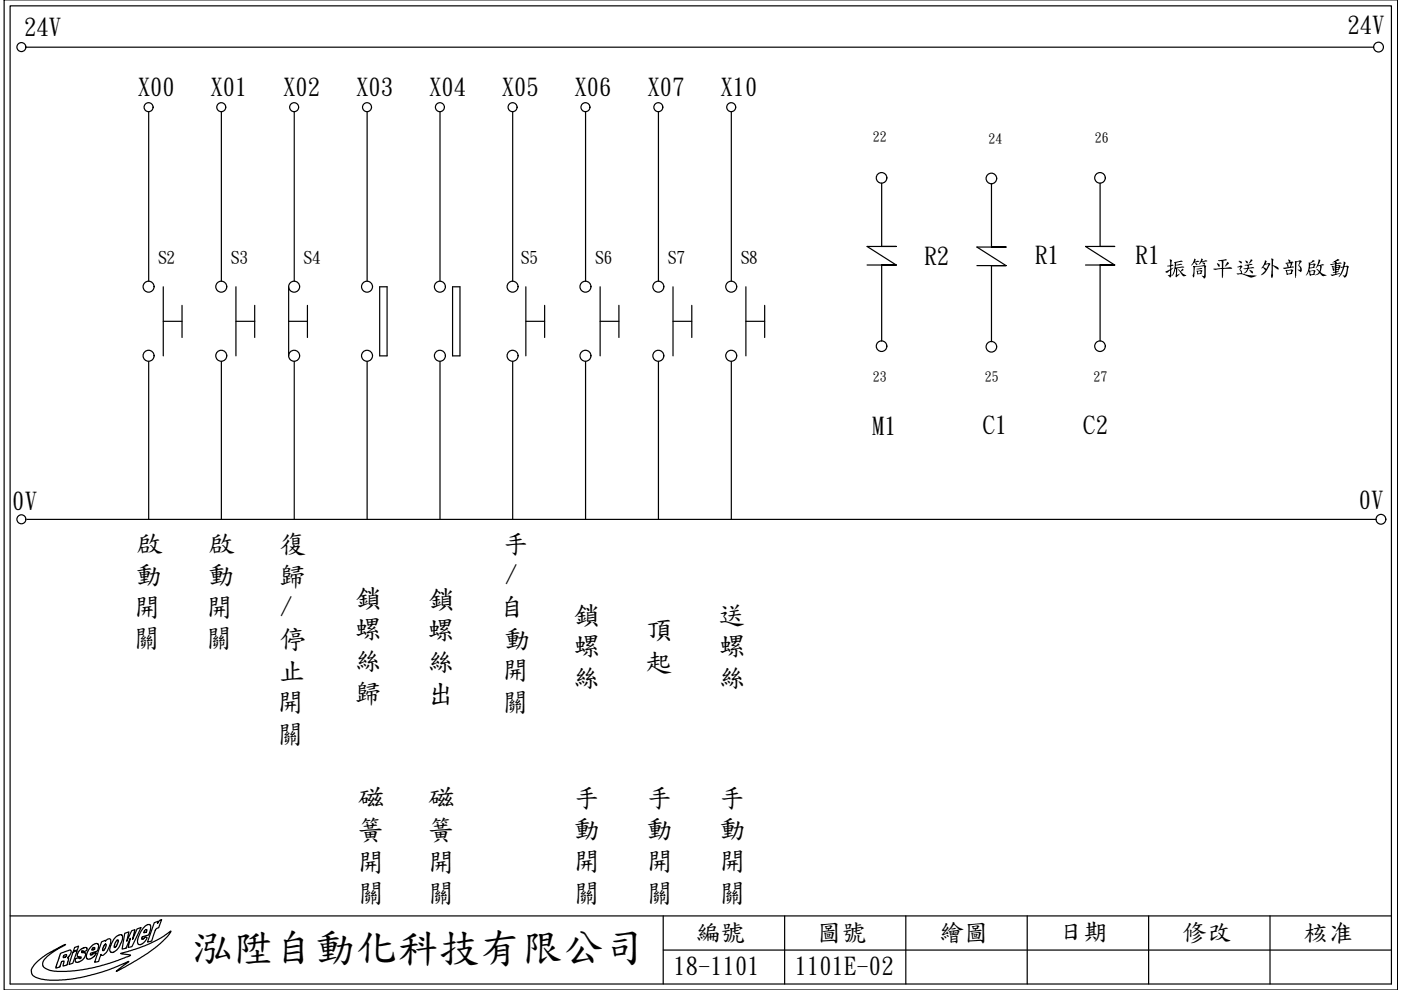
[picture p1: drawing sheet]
<svg xmlns="http://www.w3.org/2000/svg" width="297mm" height="210mm" viewBox="0 0 297 210" stroke-linecap="round" stroke-linejoin="round" font-family="sans-serif">
<path d="M.9 0h295.4v209.9h-295.4zM2.1 1.2h292.9v207.4h-292.9zM2.1 194.2h292.9M140.6 194.2v14.4M166.4 194.2v14.4M192.1 194.2v14.4M217.8 194.2v14.4M243.5 194.2v14.4M269.3 194.2v14.4M140.6 201.4h154.4" fill="none" stroke="#000" stroke-width=".25"/>
<g fill="none" stroke="#000" stroke-width=".25">
<path d="M21.5 199.7l.8-.3v.2l.2-.2a.75 .75 0 0 1 .9-.3 2.26 2.26 0 0 1-.4 2l-.5 .8-.5 .6-.3 .1-.3-.1v-.2l-.5 1.5-.8 .2zM24.4 198.9l1-.7h.4l.2 .3-.1 1-.7 1.4-.9 .9-.7 .1-.3-.4v-.5l.4-1zM24.7 199.5a.24 .24 0 0 1 .3-.2 .24 .24 0 0 1 0 .4l-.4 1a.26 .26 0 0 1-.4 .2 .26 .26 0 0 1 .1-.5zM26.4 197.9l.9-.3-.4 2 1-2.3 .7-.2-.5 2.1 1-2.3 .8-.2-1.9 4-.8 .2 .4-2-.9 2.2-.8 .1zM30.4 196.7l.7-.6 .5-.1a.8 .8 0 0 1 .3 1.2l-.4 1.1-1.4 .4a.26 .26 0 0 0 0 .5 .26 .26 0 0 0 .4-.3h.1a.31 .31 0 0 1 .2-.2 .31 .31 0 0 1 .3 .2l-.3 .7-.6 .5-.4 .2-.5-.1-.1-.4v-.8l.6-1.4zM30.7 197.2a.21 .21 0 0 1 .3-.2 .21 .21 0 0 1 .1 .4l-.2 .3a.23 .23 0 0 1-.4 0 .23 .23 0 0 1 .1-.3zM32.7 195.6l.8-.3-.1 .5 .5-.7 .4-.1-.8 1.7a.95 .95 0 0 0-.7 1l-.6 1.8-.9 .2zM7.4 204.4l1.6-1.4 1.2-.8 3.7-1.9-3 1.8-1.4 1.2-.5 .9 .1 .6 .3 .4 .8 .4 1 .3 2.9 .1 2.7-.3 3.3-.6 3.2-.9 4-1.5 .4-.2-2.1-.3 3-.9 2.7-1 2.8-1.4 2.2-1.4-.8 1-2.7 2.5-3.8 2.6-4.2 2.3h-.1l2.6-2.1-3.8 1.7-3.7 1.1-3.9 .9-3.5 .3h-1.9l-1.7-.2-1.7-.7-.4-.5-.1-.8zM12.8 202.2l1.7-.6a.42 .42 0 0 1 .6 0 .42 .42 0 0 1-.1 .6l-.7 .8a.59 .59 0 0 1 .1 .9l-.1 .4a.78 .78 0 0 1-.9 .5l.1-.6a.25 .25 0 0 0 .1-.3 .25 .25 0 0 0-.4-.1l-.2 .2-.3 .9-.6 .3a.23 .23 0 0 1-.3-.1 .23 .23 0 0 1 .2-.3zM13.5 202.6l.1-.1a.25 .25 0 0 1 .3-.1 .25 .25 0 0 1 .2 .3l-.4 .3a.19 .19 0 0 1-.3 0 .19 .19 0 0 1 .1-.3zM14.5 203.1h.1M15.5 201.9l.9-.3-1 2.6-.8 .3z"/>
<path d="M15.8 200.9l.9-.3-.3 .8-.8 .3zM16.7 201.6l.6-.5 .7-.2a.39 .39 0 0 1 .5 .3 .39 .39 0 0 1-.4 .4l-.4 .1a.2 .2 0 0 0-.3 0 .2 .2 0 0 0 0 .3h.6l.1 .2-.3 1-.9 .7-.6 .2-.3-.2-.1-.5 .4-.2a.3 .3 0 0 1 .3-.2 .3 .3 0 0 1 .3 .3 .23 .23 0 0 0 .3-.3 .23 .23 0 0 0-.4-.1l-.1-.1a.4 .4 0 0 1-.3-.2 .4 .4 0 0 1 .1-.5zM17.4 201.7h.1M19.6 200.4l.5-.3 .5-.1 .3 .3v.5l-.3 .8-1.1 .4a.27 .27 0 0 0-.3 .2 .27 .27 0 0 0 .2 .3l.4-.3 .6-.1-.3 .5-.8 .7-.6 .1-.3-.2-.1-.7 .2-.6 .5-.8zM19.6 201.1h.1a.24 .24 0 0 1 .3-.2 .24 .24 0 0 1 .1 .3 .24 .24 0 0 1-.3 .2h-.3zM19.9 201.3h.1M22.2 200.3a.23 .23 0 0 1 .3 0 .23 .23 0 0 1 0 .3l-.4 .8a.23 .23 0 0 1-.3 .1 .23 .23 0 0 1 0-.4z"/>
</g>
<g fill="none" stroke="#000" stroke-width=".25">
<path d="M5.5 10h285.8M31.5 23.7v35.9M46.9 23.7v35.9M62.4 23.7v35.9M77.8 23.7v35.9M93.3 23.7v35.9M108.7 23.7v35.9M124.1 23.7v35.9M139.6 23.7v35.9M155.1 23.7v35.9M186.9 38.8v13.5h-3.1l6.2 3.9M210.2 39v13.4h-3.1l6.2 3.9"/>
<path d="M233.2 38.8v13.5h-3l6.1 3.9M183.8 56.2h3.1v16.1M190 52.3h-3.1h3.1M190 56.2h-3.1h3.1M207.1 56.3h3.1v16.1M213.3 52.4h-3.1h3.1M213.3 56.3h-3.1h3.1M230.2 56.2h3v16.1M236.3 52.3h-3.1h3.1M236.3 56.2h-3.1h3.1M31.5 76.6v33.5M34.6 60.8v14.7"/>
<path d="M34.6 68.1h4M46.9 76.6v33.5M50 68.1h4M50 60.8v14.7M61.2 68.1h4M61.2 60.8v14.7M62.4 76.6v33.5M77.8 76.6v33.5M80.5 60.8v14.7M82.1 60.8v14.7M93.3 76.6v33.5M96 60.8v14.7"/>
<path d="M97.5 60.8v14.7M108.7 76.6v33.5M111.5 68.1h4M111.5 60.8v14.7M124.1 76.6v33.5M127.2 68.1h4M127.2 60.8v14.7M139.6 76.6v33.5M142.7 68.1h4M142.7 60.8v14.7M155.1 76.6v33.5M158.1 68.1h4"/>
<path d="M158.1 60.8v14.7M5.7 110.1h286.1"/>
<circle cx="4.5" cy="10" r=".95"/>
<circle cx="31.5" cy="22.7" r=".95"/>
<circle cx="46.9" cy="22.7" r=".95"/>
<circle cx="62.4" cy="22.7" r=".95"/>
<circle cx="77.8" cy="22.7" r=".95"/>
<circle cx="93.3" cy="22.7" r=".95"/>
<circle cx="108.7" cy="22.7" r=".95"/>
<circle cx="124.1" cy="22.7" r=".95"/>
<circle cx="139.6" cy="22.7" r=".95"/>
<circle cx="155" cy="22.7" r=".95"/>
<circle cx="31.5" cy="60.8" r="1.16"/>
<circle cx="31.5" cy="75.4" r="1.16"/>
<circle cx="46.9" cy="60.8" r="1.16"/>
<circle cx="46.9" cy="75.4" r="1.16"/>
<circle cx="62.4" cy="75.4" r="1.16"/>
<circle cx="62.4" cy="60.8" r="1.16"/>
<circle cx="77.8" cy="75.4" r="1.16"/>
<circle cx="77.8" cy="60.8" r="1.16"/>
<circle cx="93.3" cy="60.8" r="1.16"/>
<circle cx="93.3" cy="75.4" r="1.16"/>
<circle cx="108.7" cy="60.8" r="1.16"/>
<circle cx="108.7" cy="75.4" r="1.16"/>
<circle cx="124.1" cy="60.8" r="1.16"/>
<circle cx="124.1" cy="75.4" r="1.16"/>
<circle cx="139.6" cy="60.8" r="1.16"/>
<circle cx="139.6" cy="75.4" r="1.16"/>
<circle cx="155" cy="60.8" r="1.16"/>
<circle cx="155" cy="75.4" r="1.16"/>
<circle cx="4.5" cy="110.1" r=".95"/>
</g>
<!-- layer: 0 -->
<g fill="none" stroke="#000" stroke-width=".25">
<path d="M38.6 64.7v6.9M54 64.7v6.9M65.2 64.7v6.9M80.5 60.8h1.6M80.5 75.5h1.6M96 60.8h1.5M96 75.5h1.5M115.5 64.7v6.9M131.2 64.7v6.9M146.7 64.7v6.9M162.1 64.7v6.9"/>
<circle cx="292.3" cy="10" r="1.04"/>
<circle cx="186.9" cy="37.7" r="1.12"/>
<circle cx="210.2" cy="37.8" r="1.12"/>
<circle cx="233.2" cy="37.7" r="1.12"/>
<circle cx="186.9" cy="73.4" r="1.12"/>
<circle cx="210.2" cy="73.5" r="1.12"/>
<circle cx="233.2" cy="73.4" r="1.12"/>
<circle cx="292.8" cy="110.1" r="1.04"/>
</g>
<path d="M282.5 55.6l.7-.4a.44 .44 0 0 1 .7-.1l-.1 .2-.9 .3zM282 56.1l1.8-.4a.35 .35 0 0 1 .6 .2l-2.1 .3zM282.3 56.4a.76 .76 0 0 1 .5 .8l-.1 .2-.1-.2zM282.4 56.4l1-.1a.51 .51 0 0 1 .8 .2l-.4 .8-.1-.1v-.2a.33 .33 0 0 0 .2-.4 .33 .33 0 0 0-.3-.2l-.7 .1zM282.6 56.8l.8-.2 .4 .1-.9 .2zM282.6 57.2l.8-.2 .3 .2-.8 .1zM282.6 57.7l.9-.2 .4 .1-1 .2zM282.9 55.5a.37 .37 0 0 1 .5 .1 .37 .37 0 0 1 0 .5l-.1 2h-.2zM282.1 58.2l2-.3-1.2 .5a.43 .43 0 0 1-.8-.2zM284.1 56.6l1.4-.2a.34 .34 0 0 1 .4 .1 .34 .34 0 0 1-.1 .5l-.2 1.4-.5 .5v-.5l.3-.5 .1-.8a.34 .34 0 0 0 0-.5 .34 .34 0 0 0-.5 0l-.5 .2zM284.7 58.3l.4 .1v.5zM284.8 55.5a.35 .35 0 0 1 .5 .2 .35 .35 0 0 1-.2 .4l-.6 2-.7 .7 .8-1.8z" fill="#000"/>
<g font-size="8.7">
<text x="40.6" y="203.6">泓陞自動</text>
<text x="75.5" y="203.6">化科技有限公司</text>
</g>
<g font-size="5.7">
<text x="29" y="116.9">啟</text>
<text x="44.3" y="116.9">啟</text>
<text x="59.3" y="117">復</text>
<text x="106.5" y="117">手</text>
<text x="28.8" y="123.6">動</text>
<text x="44.1" y="123.6">動</text>
<text x="59.2" y="123.8">歸</text>
<text x="107" y="123.7">/</text>
<text x="28.4" y="130.3">開</text>
<text x="43.7" y="130.3">開</text>
<text x="59.3" y="130.5">/</text>
<text x="75.4" y="128.5">鎖</text>
<text x="90.8" y="128.6">鎖</text>
<text x="105.8" y="130.4">自</text>
<text x="28.3" y="137">關</text>
<text x="43.6" y="137">關</text>
<text x="59.3" y="137.2">停</text>
<text x="75.2" y="135.1">螺</text>
<text x="90.7" y="135.3">螺</text>
<text x="106.9" y="137.1">動</text>
<text x="121.7" y="132">鎖</text>
<text x="137.1" y="135.3">頂</text>
<text x="152.3" y="132">送</text>
<text x="59.1" y="143.9">止</text>
<text x="75.1" y="141.8">絲</text>
<text x="90.6" y="142">絲</text>
<text x="106.5" y="143.8">開</text>
<text x="121.6" y="138.7">螺</text>
<text x="136.9" y="142">起</text>
<text x="152.4" y="138.7">螺</text>
<text x="75.2" y="148.6">歸</text>
<text x="90.7" y="148.8">出</text>
<text x="121.4" y="145.4">絲</text>
<text x="152.3" y="145.4">絲</text>
<text x="58.8" y="150.6">開</text>
<text x="106.4" y="150.6">關</text>
<text x="58.7" y="157.3">關</text>
<text x="75.9" y="170.7">磁</text>
<text x="90.8" y="170.7">磁</text>
<text x="121.6" y="170.9">手</text>
<text x="137" y="170.9">手</text>
<text x="152.4" y="170.9">手</text>
<text x="75.8" y="177.7">簧</text>
<text x="90.7" y="177.7">簧</text>
<text x="121.7" y="177.6">動</text>
<text x="137.1" y="177.6">動</text>
<text x="152.6" y="177.6">動</text>
<text x="75.8" y="184.4">開</text>
<text x="90.7" y="184.4">開</text>
<text x="121.6" y="184.2">開</text>
<text x="137.1" y="184.2">開</text>
<text x="152.5" y="184.2">開</text>
<text x="75.8" y="191.1">關</text>
<text x="90.7" y="191.1">關</text>
<text x="121.5" y="191">關</text>
<text x="137" y="191">關</text>
<text x="152.4" y="191">關</text>
</g>
<g font-size="5.2">
<text x="5.1" y="7.5">24V</text>
<text x="285.7" y="6.9">24V</text>
<text x="29.2" y="20.2">X00</text>
<text x="44.6" y="20.2">X01</text>
<text x="60.1" y="20.2">X02</text>
<text x="75.5" y="20.2">X03</text>
<text x="91" y="20.2">X04</text>
<text x="106.4" y="20.2">X05</text>
<text x="121.8" y="20.2">X06</text>
<text x="137.3" y="20.2">X07</text>
<text x="152.7" y="20.2">X10</text>
<text x="196" y="56">R2</text>
<text x="219.5" y="55.8">R1</text>
<text x="240.8" y="55.8">R1</text>
<text x="184.9" y="91.9">M1</text>
<text x="208.4" y="91.7">C1</text>
<text x="229.7" y="91.7">C2</text>
<text x="288.1" y="107.8">0V</text>
<text x="2.6" y="108">0V</text>
<text x="147.5" y="199.3">編號</text>
<text x="173.3" y="199.3">圖</text>
<text x="178.5" y="199.3">號</text>
<text x="199.2" y="199.3">繪圖</text>
<text x="224.5" y="199">日期</text>
<text x="250.7" y="199.3">修改</text>
<text x="276.4" y="199.3">核准</text>
<text x="142.8" y="206.6">18-1101</text>
<text x="168.5" y="206.6">1101E-02</text>
</g>
<g font-size="4.7">
<text x="246.9" y="58.3">振筒平送外部 動</text>
<text x="275.3" y="58.3">啟</text>
</g>
<g font-size="3.6">
<text x="33.5" y="55.7">S2</text>
<text x="49" y="55.7">S3</text>
<text x="64.4" y="55.7">S4</text>
<text x="110.4" y="55.7">S5</text>
<text x="126.2" y="55.7">S6</text>
<text x="141.6" y="55.7">S7</text>
<text x="157" y="55.7">S8</text>
</g>
<g font-size="2.9">
<text x="185.1" y="29.9">22</text>
<text x="209.6" y="30.3">24</text>
<text x="232.1" y="30.2">26</text>
<text x="185.1" y="80.7">23</text>
<text x="208.8" y="80.7">25</text>
<text x="231.8" y="80.7">27</text>
</g>
</svg>
